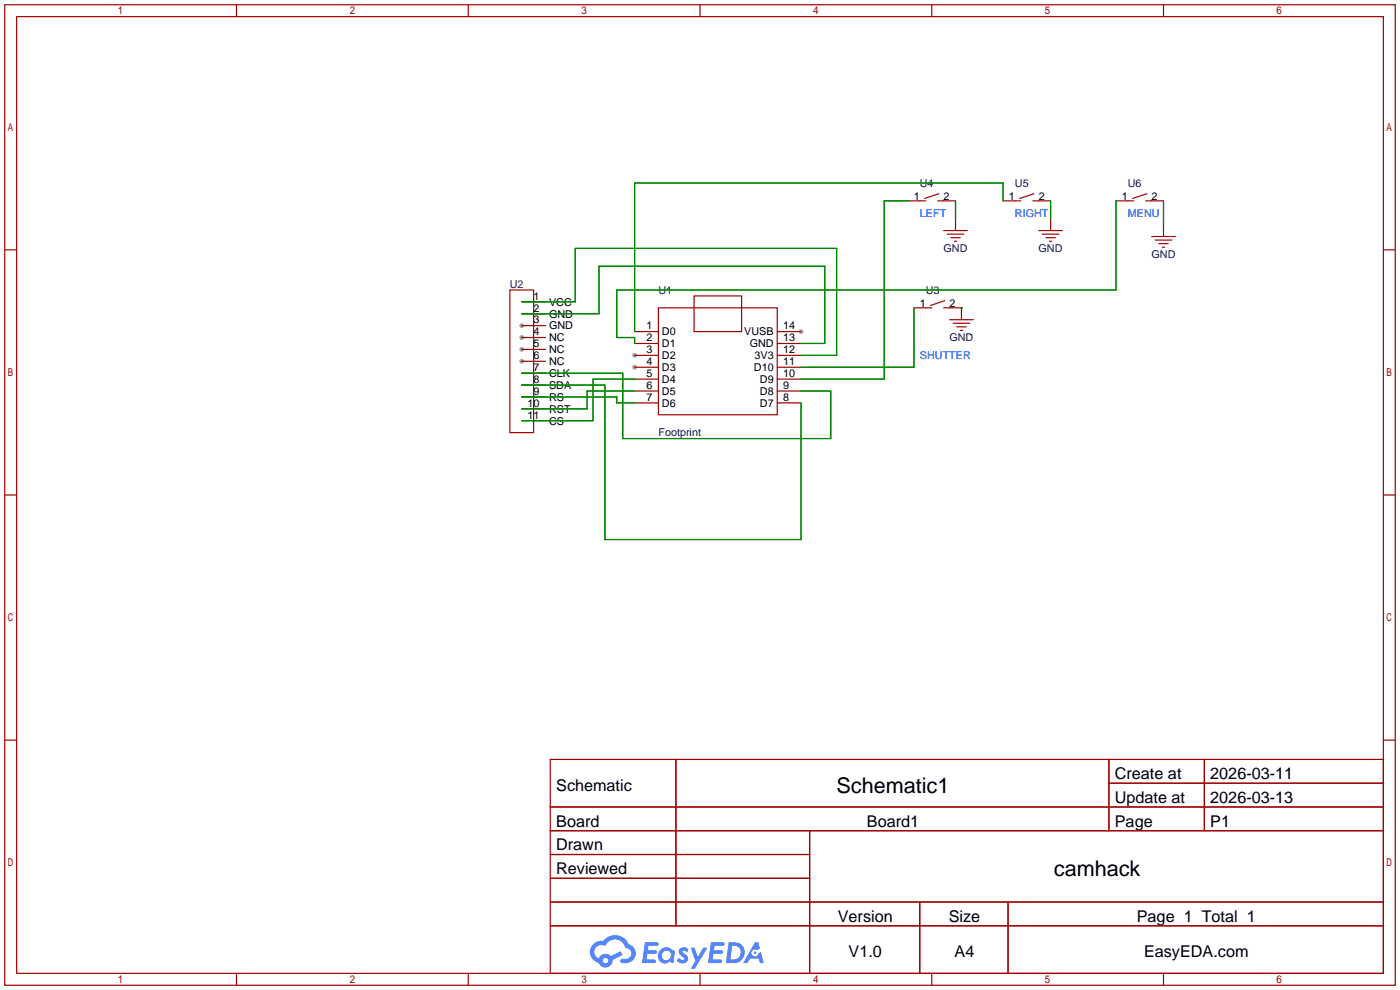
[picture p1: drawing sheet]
<svg xmlns="http://www.w3.org/2000/svg" width="299mm" height="212mm" viewBox="0 0 299 212" stroke-linecap="round" stroke-linejoin="round" font-family="sans-serif">
<g fill="#999">
<circle cx="135.6" cy="75.9" r=".51"/>
<circle cx="135.6" cy="78.5" r=".51"/>
<circle cx="171.2" cy="70.9" r=".51"/>
<circle cx="111.5" cy="69.6" r=".51"/>
<circle cx="111.5" cy="72.1" r=".51"/>
<circle cx="111.5" cy="74.7" r=".51"/>
<circle cx="111.5" cy="77.2" r=".51"/>
</g>
<g fill="none" stroke="#a10000" stroke-width=".25">
<path d="M1 1h297.2v209.6h-297.2zM3.6 3.6h292.1v204.4h-292.1zM50.5 1v2.6M100.1 1v2.6M149.6 1v2.6M199.1 1v2.6M248.7 1v2.6M1 53.4h2.6M295.7 53.4h2.5M1 105.8h2.6M295.7 105.8h2.5M1 158.2h2.6"/>
<path d="M295.7 158.2h2.5M117.6 162.3h178.1v45.7h-178.1zM117.6 172.5h178.1M117.6 177.5h178.1M144.5 162.3v35.6M173 177.5v30.5M237 162.3v15.2M237 167.4h58.7M257.4 162.3v15.2M117.6 182.6h55.4M117.6 192.8h178.1M117.6 187.7h55.4"/>
<path d="M117.6 197.9h178.1M196.6 192.8v15.2M215.4 192.8v15.2M50.5 208v2.6M100.1 208v2.6M149.6 208v2.6M199.1 208v2.6M248.7 208v2.6"/>
</g>
<g fill="#5487ff">
<path d="M145.3 202.7a1.3 1.3 0 0 1 1.9 .3l-.4 .6a.54 .54 0 0 0-.9-.2l.1 .2a1.34 1.34 0 0 1 .9 1.8 1.47 1.47 0 0 1-2.3-.1l.5-.6 .8 .5a.31 .31 0 0 0 .4-.3 .31 .31 0 0 0-.3-.4 1.12 1.12 0 0 1-.7-1.8z"/>
<path d="M147.6 202.5h.9l.6 2 1.2-2h.9l-2.7 4.6h-.9l1-1.7z"/>
<path d="M137.8 201.4h1.7a1.31 1.31 0 0 1 1.2 .2 .4 .4 0 0 1-.3 .5l-1.8 .1-.1 .9h1.6a.4 .4 0 0 1 .4 .4 .4 .4 0 0 1-.5 .4h-1.6l-.2 1.2h1.4a.46 .46 0 0 1 .5 0 .46 .46 0 0 1 .1 .5l-.4 .2h-2.6z"/>
<path d="M151.9 201.4h1.7a1.32 1.32 0 0 1 1.2 .2 .39 .39 0 0 1-.3 .5l-1.8 .1-.1 .9h1.6a.4 .4 0 0 1 .4 .4 .4 .4 0 0 1-.4 .4h-1.7l-.2 1.2h1.4a.46 .46 0 0 1 .5 0 .46 .46 0 0 1 .1 .5l-.4 .2h-2.6z"/>
<path d="M161.3 201.4h.8l.3 1.3-.6 .4a.75 .75 0 0 0-1.1 .3 .75 .75 0 0 0 .5 1 .75 .75 0 0 0 .9-.7l.5-.2 .6 2.3h-.8l-.3-.9h-1.8l-.5 .9h-1z"/>
<path d="M155.7 201.4l-.6 4.4h1.5a2.27 2.27 0 0 0 2.6-2.2 2.27 2.27 0 0 0-2.7-2.2zM156.5 202.1a1.5 1.5 0 0 1 1.8 1.6 1.5 1.5 0 0 1-1.9 1.4h-.3z"/>
<path d="M141.2 203a1.6 1.6 0 0 0-.3 2.3 1.6 1.6 0 0 0 2.3 .2l.7 .3 .3-2.4-.1-.3-.5-.1a1.58 1.58 0 0 0-2.4 0zM141.8 203.5a.98 .98 0 0 1 1.6 .4 .98 .98 0 0 1-1.1 1.3 .94 .94 0 0 1-.9-.7 .94 .94 0 0 1 .4-1z"/>
<path d="M126.8 201.8a2.37 2.37 0 0 0 1.1 4 1.54 1.54 0 0 0 1.8 1 1.54 1.54 0 0 0 1.2-1.6l2.2-1.1-.5-.8-2 1a1.57 1.57 0 0 0-2.7 .5 1.5 1.5 0 0 1-.7-2.1 1.5 1.5 0 0 1 2.2-.5 2.23 2.23 0 0 1 2.3-1.4 2.23 2.23 0 0 1 2 1.8 1.16 1.16 0 0 1 1.2 1.1 1.16 1.16 0 0 1-1.1 1.2h-.7a.47 .47 0 0 0-.5 .4 .47 .47 0 0 0 .4 .5 2.17 2.17 0 0 0 2.5-.9 2.17 2.17 0 0 0-.3-2.7l-.8-.4a3.2 3.2 0 0 0-5.5-.7l-1.1 .1zM128.8 205.3a.6 .6 0 0 1 1.2 0 .6 .6 0 0 1-1.2 0z"/>
<circle cx="161.4" cy="203.6" r=".28"/>
</g>
<g fill="none" stroke="#a10000" stroke-width=".25">
<path d="M194.1 42.9h3.8M200.4 42.9h3.8M200.7 41.4l-3.1 1M201.7 49.3h5.1M202.4 50h3.6M203.2 50.8h2M204 51.6h.5M204.2 46.7v2.6M214.4 42.9h3.8M220.7 42.9h3.8M221 41.4l-3.1 1M222 49.3h5.1"/>
<path d="M222.8 50h3.5M223.5 50.8h2.1M224.3 51.6h.5M224.5 46.7v2.6M238.5 42.9h3.8M244.9 42.9h3.8M245.1 41.4l-3 1M246.1 50.5h5.1M246.9 51.3h3.5M247.6 52.1h2.1M248.4 52.8h.5M248.7 48v2.5"/>
<path d="M109 62h5v30.5h-5zM111.5 64.5h5.1M111.5 67.1h5.1M111.5 69.6h5.1M111.5 72.1h5.1M111.5 74.7h5.1M111.5 77.2h5.1M111.5 79.8h5.1M135.6 70.9h5.1M135.6 73.4h5.1M135.6 75.9h5.1M135.6 78.5h5.1"/>
<path d="M140.7 65.8h25.4v22.8h-25.4zM148.3 63.2h10.2v7.7h-10.2zM166.1 70.9h5.1M166.1 73.4h5.1M166.1 75.9h5.1M166.1 78.5h5.1M195.3 65.8h3.8M201.7 65.8h3.8v2.5M201.9 64.3l-3 1M202.9 68.3h5.1M203.7 69.1h3.6M204.5 69.8h2"/>
<path d="M205.2 70.6h.5M111.5 82.3h5.1M111.5 84.8h5.1M111.5 87.4h5.1M111.5 89.9h5.1M135.6 81h5.1M135.6 83.6h5.1M135.6 86.1h5.1M166.1 81h5.1M166.1 83.6h5.1M166.1 86.1h5.1"/>
</g>
<g fill="none" stroke="#008700" stroke-width=".25">
<path d="M194.1 42.9h-5.1v38.1h-17.8M204.2 42.9v3.8M214.4 42.9v-3.8h-78.8v31.8M224.5 42.9v3.8M238.5 42.9v19.1h-106.7v10.1h3.8v1.3M248.7 42.9v5.1M111.5 64.5h11.4v-11.4h55.9v22.8h-7.6M111.5 67.1h16.5v-10.2h48.3v16.5h-5.1M111.5 79.8h21.6v13.9h44.4v-10.1h-6.3M195.3 65.8v12.7h-24.1M205.5 65.8h.1M111.5 82.3h17.8v33h41.9v-29.2"/>
<path d="M111.5 84.8h20.3v1.3h3.8M135.6 83.6h-10.1v3.8h-14M135.6 81h-8.9v8.9h-15.2"/>
</g>
<g font-size="4.6">
<text x="178.8" y="169.4">Schematic1</text>
<text x="225.2" y="187.2">camhack</text>
</g>
<g font-size="3.5">
<text x="238.3" y="166.5">Create at</text>
<text x="258.7" y="166.5">2026-03-11</text>
<text x="118.9" y="169.1">Schematic</text>
<text x="238.3" y="171.6">Update at</text>
<text x="258.7" y="171.6">2026-03-13</text>
<text x="118.9" y="176.7">Board</text>
<text x="185.3" y="176.7">Board1</text>
<text x="238.3" y="176.7">Page</text>
<text x="258.7" y="176.7">P1</text>
<text x="118.9" y="181.8">Drawn</text>
<text x="118.9" y="186.8">Reviewed</text>
<text x="179.1" y="197">Version</text>
<text x="202.8" y="197">Size</text>
<text x="243" y="197">Page 1 Total 1</text>
<text x="181.4" y="204.6">V1.0</text>
<text x="204" y="204.6">A4</text>
<text x="244.5" y="204.6">EasyEDA.com</text>
</g>
<g font-size="2.3" fill="#000080">
<text x="196.6" y="39.9">U4</text>
<text x="216.9" y="39.9">U5</text>
<text x="241" y="39.9">U6</text>
<text x="201.7" y="53.9">GND</text>
<text x="222" y="53.9">GND</text>
<text x="246.1" y="55.2">GND</text>
<text x="109" y="61.5">U2</text>
<text x="140.7" y="62.8">U1</text>
<text x="197.9" y="62.8">U3</text>
<text x="202.9" y="72.9">GND</text>
<text x="140.7" y="93.3">Footprint</text>
</g>
<g font-size="2.3">
<text x="195.3" y="42.7">1</text>
<text x="201.7" y="42.7">2</text>
<text x="215.6" y="42.7">1</text>
<text x="222" y="42.7">2</text>
<text x="239.8" y="42.7">1</text>
<text x="246.1" y="42.7">2</text>
<text x="114" y="64.1">1</text>
<text x="117.3" y="65.3">VCC</text>
<text x="196.6" y="65.6">1</text>
<text x="202.9" y="65.6">2</text>
<text x="114" y="66.6">2</text>
<text x="114" y="69.1">3</text>
<text x="114" y="71.7">4</text>
<text x="117.3" y="67.9">GND</text>
<text x="117.3" y="70.4">GND</text>
<text x="138.2" y="70.4">1</text>
<text x="141.5" y="71.7">D0</text>
<text x="159.1" y="71.7">VUSB</text>
<text x="167.4" y="70.4">14</text>
<text x="114" y="74.2">5</text>
<text x="114" y="76.8">6</text>
<text x="117.3" y="72.9">NC</text>
<text x="117.3" y="75.5">NC</text>
<text x="138.2" y="72.9">2</text>
<text x="138.2" y="75.5">3</text>
<text x="141.5" y="74.2">D1</text>
<text x="141.5" y="76.8">D2</text>
<text x="160.2" y="74.2">GND</text>
<text x="161.2" y="76.8">3V3</text>
<text x="167.4" y="75.5">12</text>
<text x="167.4" y="72.9">13</text>
<text x="114" y="79.3">7</text>
<text x="114" y="81.8">8</text>
<text x="117.3" y="78">NC</text>
<text x="117.3" y="80.6">CLK</text>
<text x="117.3" y="83.1">SDA</text>
<text x="138.2" y="78">4</text>
<text x="138.2" y="80.6">5</text>
<text x="138.2" y="83.1">6</text>
<text x="141.5" y="79.3">D3</text>
<text x="141.5" y="81.8">D4</text>
<text x="161.1" y="79.3">D10</text>
<text x="162.4" y="81.8">D9</text>
<text x="167.4" y="83.1">9</text>
<text x="167.4" y="80.6">10</text>
<text x="167.4" y="78">11</text>
<text x="112.7" y="86.9">10</text>
<text x="112.7" y="89.5">11</text>
<text x="114" y="84.4">9</text>
<text x="117.3" y="85.6">RS</text>
<text x="117.3" y="88.2">RST</text>
<text x="138.2" y="85.6">7</text>
<text x="141.5" y="84.4">D5</text>
<text x="141.5" y="86.9">D6</text>
<text x="162.4" y="86.9">D7</text>
<text x="162.4" y="84.4">D8</text>
<text x="167.4" y="85.6">8</text>
<text x="117.3" y="90.7">CS</text>
</g>
<g font-size="2.3" fill="#00f">
<text x="196.6" y="46.3">LEFT</text>
<text x="216.9" y="46.3">RIGHT</text>
<text x="241" y="46.3">MENU</text>
<text x="196.6" y="76.8">SHUTTER</text>
</g>
</svg>
